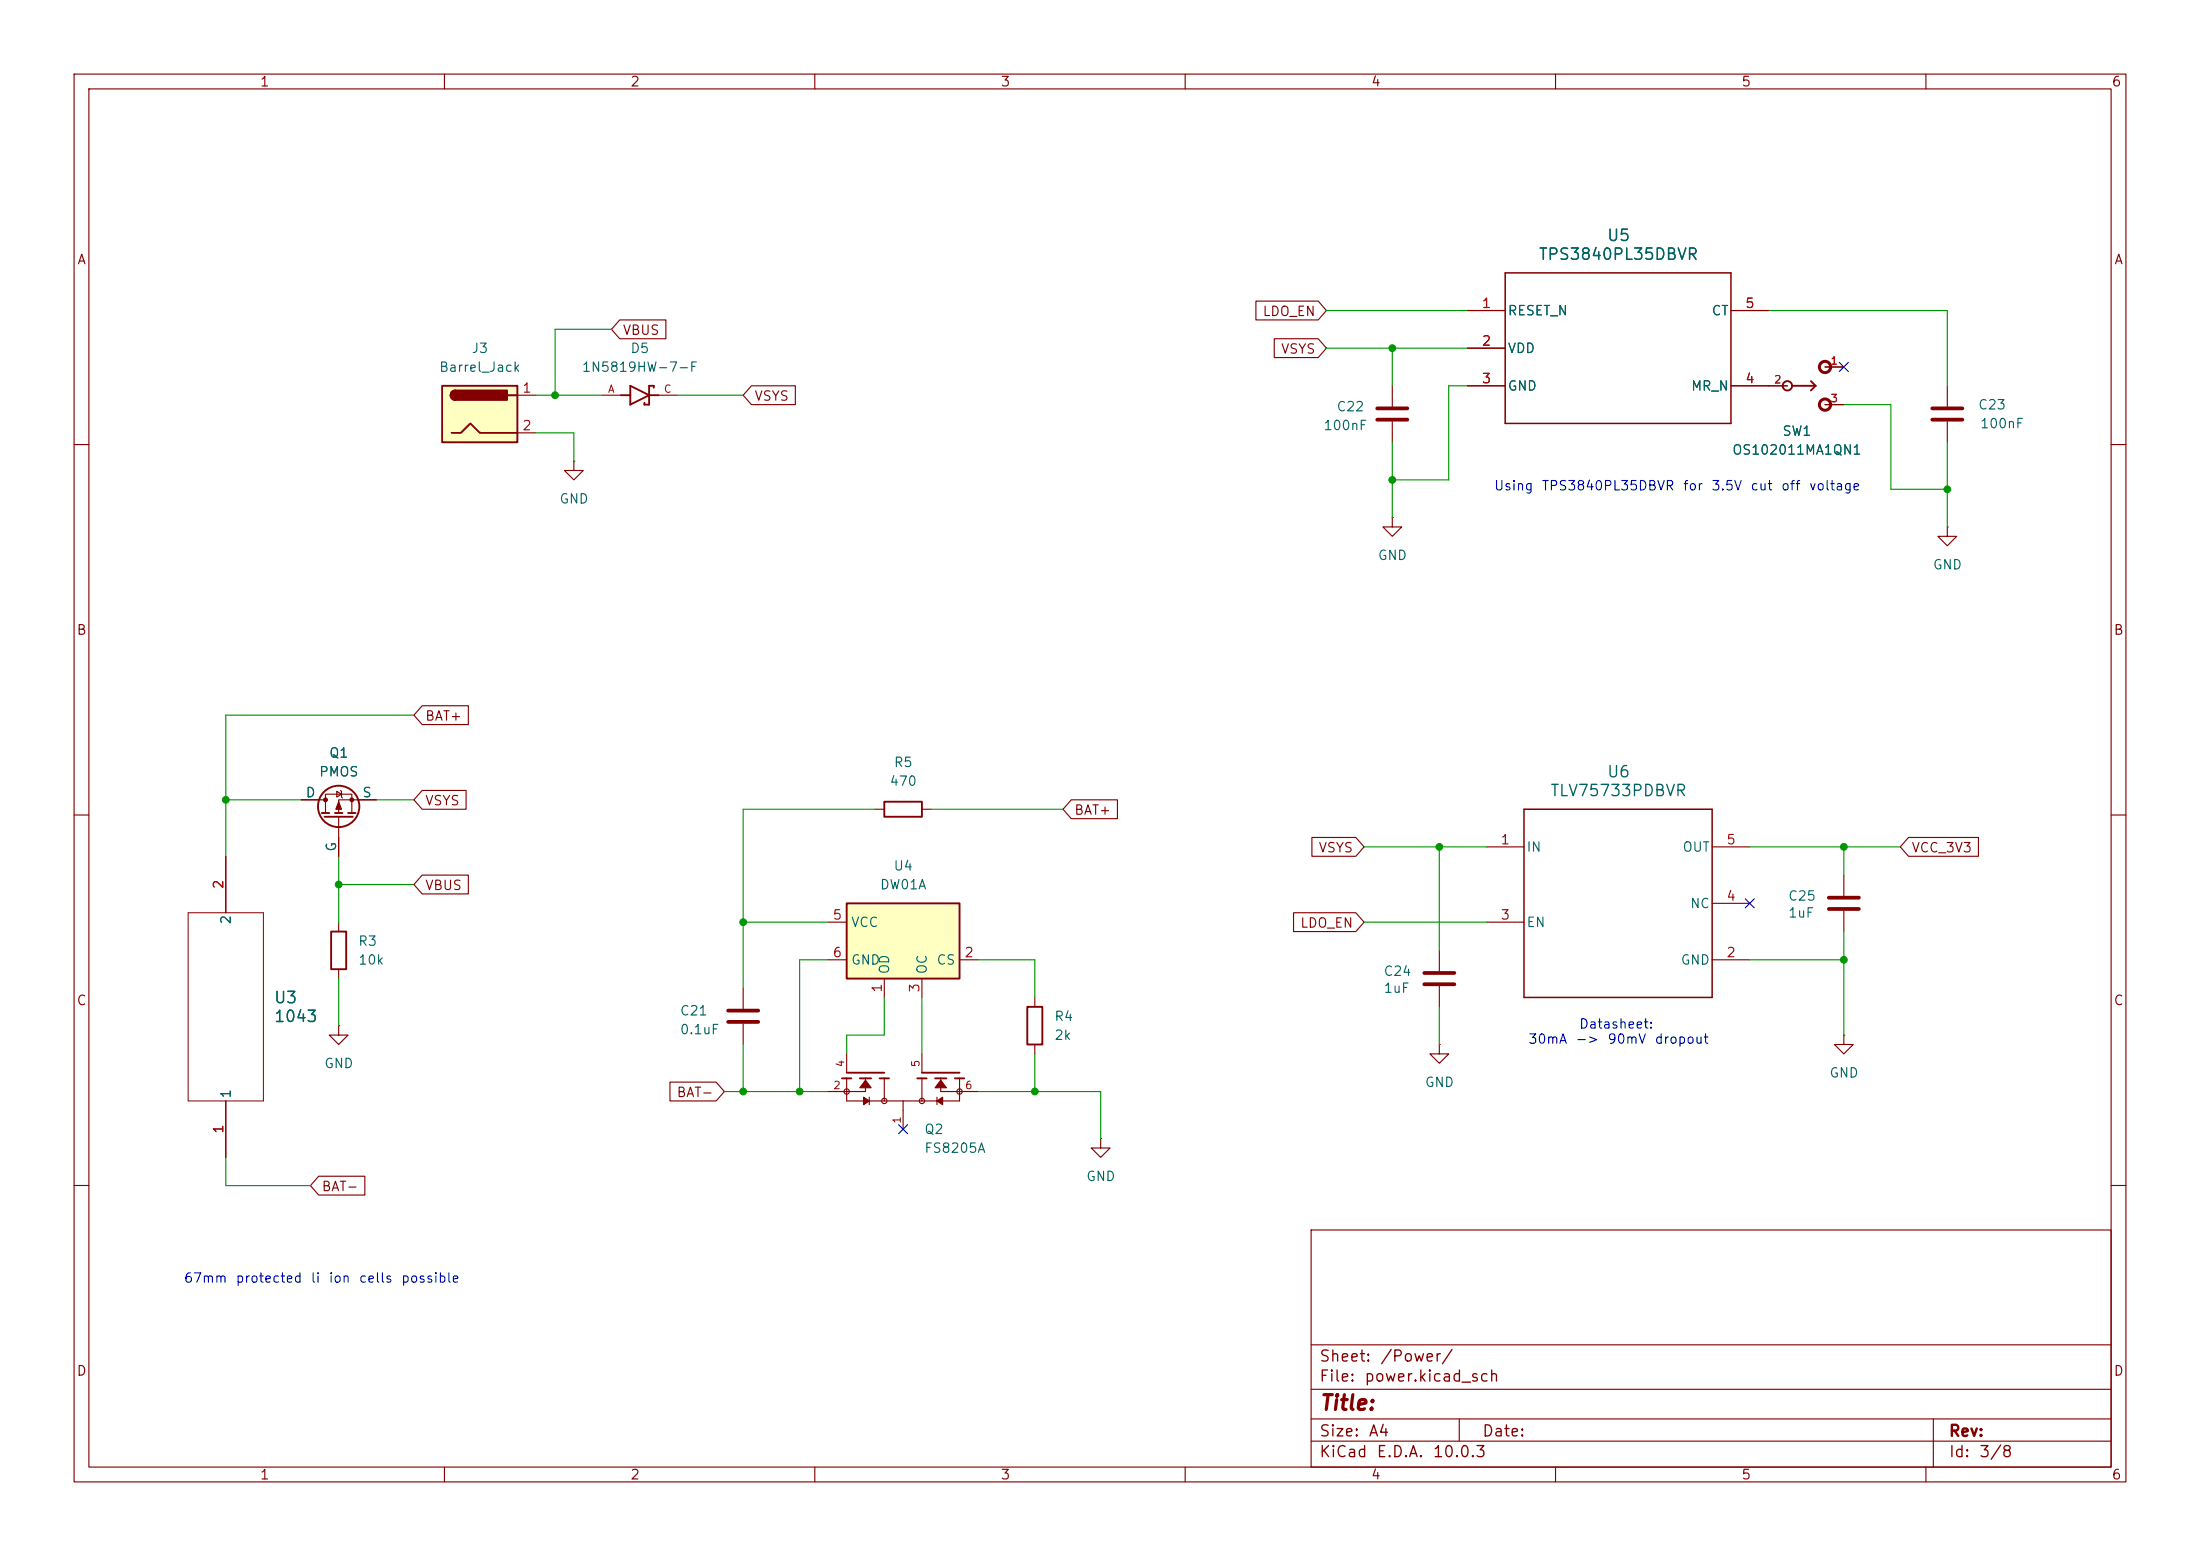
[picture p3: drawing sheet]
<svg xmlns="http://www.w3.org/2000/svg" width="297mm" height="210mm" viewBox="0 0 297 210" stroke-linecap="round" stroke-linejoin="round" font-family="sans-serif">
<g fill="none" stroke="#840000" stroke-width=".15">
<path d="M10 10h277v190h-277zM12 12h273v186h-273zM60 10v2M110 10v2M160 10v2M210 10v2M260 10v2M81.3 53.3h2.5M88.9 53.3h2.5M188 52.1v2.8M188 56.9v2.8M198.1 52.1h5.1"/>
<path d="M198.1 41.9h5.1M198.1 47h5.1M233.7 52.1h7.6M233.7 41.9h5.1M246.4 49.5h2.5M246.4 54.6h2.5M262.9 52.1v2.8M262.9 56.9v2.8M10 60h2M188 69.9v1.2h1.2l-1.2 1.3-1.3-1.3h1.3M188 69.9h.1M262.9 71.1v1.3h1.3l-1.3 1.3-1.3-1.3h1.3"/>
<path d="M262.9 71.1h.1M285 60h2M10 110h2M118.1 109.2h1.3M124.5 109.2h1.2M200.7 114.3h5M231.1 114.3h5.1M248.9 118.1v2.8M285 110h2M100.3 133.4v2.7M100.3 138.2v2.8M194.3 128.3v2.8"/>
<path d="M194.3 133.1v2.8M200.7 124.5h5M231.1 129.5h5.1M231.1 121.9h5.1M248.9 122.9v2.8M114.3 145.5v3.1h15.2v-3.1M114.3 142.2v2.6M116.8 145.5v1.8h-5M117.3 148.1v1M119.4 145.5v3.1M121.9 148.6v3.8M124.5 142.2v2.6"/>
<path d="M124.5 145.5v3.1M126.5 148.1v1M127 145.5v1.8h5.1M10 160h2M177 166h108v32h-108zM285 160h2M60 198v2M110 198v2M160 198v2M177 194.5h108M177 191.5h108M177 187.5h108"/>
<path d="M177 181.5h108M197 191.5v3M210 198v2M260 198v2M261 191.5v6.5"/>
<circle cx="114.3" cy="147.3" r=".36"/>
<circle cx="119.4" cy="148.6" r=".36"/>
<circle cx="124.5" cy="148.6" r=".36"/>
<circle cx="129.5" cy="147.3" r=".36"/>
</g>
<path d="M185.9 55.1h4.1M185.9 56.6h4.1M260.9 55.1h4M260.9 56.6h4M98.3 136.4h4.1M98.3 137.9h4.1M192.3 131.3h4M192.3 132.8h4M246.9 121.2h4.1M246.9 122.7h4.1" fill="none" stroke="#840000" stroke-width=".51"/>
<path d="M203.2 36.8h30.5v20.4h-30.5zM205.7 109.2h25.4v25.4h-25.4z" fill="none" stroke="#840000" stroke-width=".2"/>
<g fill="none" stroke="#840000" stroke-width=".41">
<circle cx="246.4" cy="54.6" r=".76"/>
<circle cx="246.4" cy="49.5" r=".76"/>
</g>
<g fill="none" stroke="#840000" stroke-width=".25">
<path d="M83.8 53.3h1.3M85.1 52.1l2.5 1.2-2.5 1.3zM87.6 53.3h1.3M88.3 52.3v-.2h-.7v2.5h-.6v-.2M241.9 52.1h3.2M244.5 51.4l.6 .7M245.1 52.1l-.6 .6M119.4 108.2h5.1v2h-5.1zM113.7 145.5h1.2M114.3 144.8h5.1M116.1 145.5h1.5M118.7 145.5h1.3"/>
<path d="M123.8 145.5h1.3M124.5 144.8h5M126.2 145.5h1.6M128.9 145.5h1.3"/>
<circle cx="241.3" cy="52.1" r=".63"/>
</g>
<g fill="#840000" stroke="#840000" stroke-width=".15">
<path d="M127 145.8l.8 1h-1.6z"/>
<path d="M116.8 145.8l.8 1h-1.5z"/>
<path d="M126.5 148.6l.8-.5v1z"/>
<path d="M116.6 148.1l.7 .5-.7 .5z"/>
</g>
<path d="M114.3 121.9h15.2v10.2h-15.2z" fill="#ffffc2"/>
<g fill="none" stroke="#840000" stroke-width=".25">
<path d="M43.4 109.7h1M43.8 110.2h3.8M45.2 109.7h1M47 109.7h1M114.3 121.9h15.2v10.2h-15.2zM138.7 135.9h2v5.1h-2z"/>
<circle cx="45.7" cy="108.8" r="2.79"/>
</g>
<g fill="none" stroke="#840000" stroke-width=".15">
<path d="M40.6 108h3.3M43.9 109.7v-2.5h3.6v2.5M45.5 106.8l.6 .4-.6 .4zM45.7 110.2v5.4M46 106.7l.1 .1v.8l.1 .1M50.8 108h-5.1v1.7M111.8 129.5h2.5M111.8 124.5h2.5M119.4 132.1v2.5M124.5 132.1v2.5M129.5 129.5h2.6M139.7 134.6v1.3"/>
<path d="M248.9 139.7v1.3h1.3l-1.3 1.2-1.3-1.2h1.3M248.9 139.7h.1M139.7 141v1.2M148.6 153.7v1.2h1.3l-1.3 1.3-1.3-1.3h1.3M148.6 153.7h.1M194.3 141v1.2h1.3l-1.3 1.3-1.3-1.3h1.3M194.3 141h.1"/>
</g>
<g fill="#840000" stroke="#840000" stroke-width=".15">
<path d="M45.7 108.2l.4 1h-.8z"/>
<circle cx="43.9" cy="107.9" r=".25"/>
<circle cx="47.5" cy="107.9" r=".25"/>
</g>
<path d="M59.7 52.1h10.1v7.6h-10.1z" fill="#ffffc2"/>
<path d="M59.7 52.1h10.1v7.6h-10.1zM61 58.4h1.2l1.3-1.2 1.3 1.2h5M61.5 52.7a.64 .64 0 0 0-.7 .6 .64 .64 0 0 0 .7 .7M68.6 53.3h1.2M44.7 125.7h2v5.1h-2z" fill="none" stroke="#840000" stroke-width=".25"/>
<g fill="#840000" stroke="#840000" stroke-width=".25">
<path d="M61 52.9l.5-.2v1.3a.63 .63 0 0 1-.6-.4 .63 .63 0 0 1 .1-.7z"/>
<path d="M61.5 52.7h7v1.3h-7z"/>
</g>
<g fill="none" stroke="#840000" stroke-width=".15">
<path d="M69.8 53.3h2.6M69.8 58.4h2.6M83.7 43.2h6.2v2.5h-6.2l-1.2-1.2zM101.4 52.1h6v2.5h-6l-1.1-1.3zM169.5 40.6h8.5l1.1 1.3-1.1 1.3h-8.5zM172 45.7h6l1.1 1.3-1.1 1.3h-6zM198.1 41.9h5.1M198.1 47h5.1M198.1 52.1h5.1M233.7 41.9h5.1M233.7 52.1h7.6M246.4 49.5h2.5"/>
<path d="M246.4 54.6h2.5M77.5 62.2v1.3h1.2l-1.2 1.3-1.3-1.3h1.3M77.5 62.2h.1M57 95.2h6.2v2.6h-6.2l-1.1-1.3zM30.5 115.6v7.6M40.6 108h2.6M45.7 113v2.6M48.3 108h2.5M57 118.1h6.2v2.6h-6.2l-1.1-1.3zM57 106.7h5.9v2.5h-5.9l-1.1-1.2zM144.6 107.9h6.3v2.6h-6.3l-1.1-1.3zM177.1 113h5.9l1.1 1.3-1.1 1.3h-5.9z"/>
<path d="M257.7 113h9.4v2.6h-9.4l-1.2-1.3zM45.7 138.4v1.3h1.3l-1.3 1.3-1.3-1.3h1.3M45.7 138.4h.1M45.7 124.5v1.2M45.7 130.8v1.3M174.6 123.2h8.4l1.1 1.3-1.1 1.2h-8.4zM30.5 148.6v7.6M43 158.7h6.3v2.6h-6.3l-1.1-1.3zM90.4 146h6.3l1.1 1.3-1.1 1.3h-6.3z"/>
</g>
<path d="M25.4 123.2h10.2v25.4h-10.2z" fill="none" stroke="#840000" stroke-width=".14"/>
<g fill="none" stroke="#009600" stroke-width=".15">
<path d="M72.4 53.3h8.9M72.4 58.4h5.1v3.8M82.5 44.5h-7.6v8.8M91.4 53.3h8.9M179.1 41.9h19M179.1 47h19M188 47v5.1M188 59.7v10.2M198.1 52.1h-2.5v12.7h-7.6M238.8 41.9h24.1v10.2M248.9 54.6h6.4v11.4h7.6M262.9 59.7v11.4"/>
<path d="M55.9 96.5h-25.4v19.1M30.5 108h10.1M45.7 119.4h10.2M45.7 115.6v8.9M50.8 108h5.1M118.1 109.2h-17.8v24.2M125.7 109.2h17.8M184.1 114.3h16.6M194.3 114.3v14M236.2 114.3h20.3M248.9 114.3v3.8M45.7 132.1v6.3"/>
<path d="M100.3 124.5h11.5M111.8 129.5h-3.9v17.8M119.4 134.6v5.1h-5.1v2.5M124.5 134.6v7.6M132.1 129.5h7.6v5.1M184.1 124.5h16.6M194.3 135.9v5.1M236.2 129.5h12.7M248.9 125.7v14M30.5 156.2v3.8h11.4M97.8 147.3h14M100.3 141v6.3"/>
<path d="M132.1 147.3h16.5v6.4M139.7 142.2v5.1"/>
</g>
<path d="M248.3 48.9l1.2 1.2M249.5 48.9l-1.2 1.2M235.6 121.3l1.2 1.2M236.8 121.3l-1.2 1.2M121.3 151.8l1.2 1.2M122.5 151.8l-1.2 1.2" fill="none" stroke="#000084" stroke-width=".15"/>
<g fill="#009600" stroke="#009600" stroke-width=".14">
<circle cx="107.9" cy="147.3" r=".46"/>
<circle cx="100.3" cy="147.3" r=".46"/>
<circle cx="139.7" cy="147.3" r=".46"/>
<circle cx="45.7" cy="119.4" r=".46"/>
<circle cx="248.9" cy="129.5" r=".46"/>
<circle cx="248.9" cy="114.3" r=".46"/>
<circle cx="194.3" cy="114.3" r=".46"/>
<circle cx="100.3" cy="124.5" r=".46"/>
<circle cx="74.9" cy="53.3" r=".46"/>
<circle cx="30.5" cy="108" r=".46"/>
<circle cx="262.9" cy="66" r=".46"/>
<circle cx="188" cy="47" r=".46"/>
<circle cx="188" cy="64.8" r=".46"/>
</g>
<text font-size="2" fill="#840000" x="178" y="190.8">Title:</text>
<g font-size="1.5" fill="#006464">
<text x="207.6" y="35.5">TPS3840PL35DBVR</text>
<text x="216.8" y="32.9">U5</text>
<text x="209.2" y="107.8">TLV75733PDBVR</text>
<text x="216.8" y="105.3">U6</text>
<text x="36.9" y="135.8">U3</text>
<text x="36.9" y="138.3">1043</text>
</g>
<g font-size="1.5" fill="#840000">
<text x="178" y="184.2">Sheet:</text>
<text x="186.2" y="184.2">/Power/</text>
<text x="178" y="186.9">File:</text>
<text x="184.1" y="186.9">power.kicad_sch</text>
<text x="178" y="197.1">KiCad</text>
<text x="178" y="194.3">Size:</text>
<text x="184.7" y="194.3">A4</text>
<text x="185.7" y="197.1">E.D.A.</text>
<text x="193.3" y="197.1">10.0.3</text>
<text x="200" y="194.3">Date:</text>
<text x="263" y="194.3">Rev:</text>
<text x="263" y="197.1">Id:</text>
<text x="267.1" y="197.1">3/8</text>
</g>
<g font-size="1.3" fill="#840000">
<text x="35" y="12">1</text>
<text x="85" y="12">2</text>
<text x="135" y="12">3</text>
<text x="185" y="12">4</text>
<text x="235" y="12">5</text>
<text x="285" y="12">6</text>
<text x="10.3" y="36">A</text>
<text x="285.3" y="36">A</text>
<text x="84" y="45.5">VBUS</text>
<text x="170.4" y="43">LDO_EN</text>
<text x="172.8" y="48.1">VSYS</text>
<text x="101.8" y="54.4">VSYS</text>
<text x="10.3" y="86">B</text>
<text x="285.3" y="86">B</text>
<text x="57.3" y="97.6">BAT+</text>
<text x="57.3" y="109">VSYS</text>
<text x="144.9" y="110.3">BAT+</text>
<text x="177.9" y="115.4">VSYS</text>
<text x="258" y="115.4">VCC_3V3</text>
<text x="57.3" y="120.4">VBUS</text>
<text x="175.4" y="125.5">LDO_EN</text>
<text x="10.3" y="136">C</text>
<text x="285.3" y="136">C</text>
<text x="91.3" y="148.4">BAT-</text>
<text x="43.3" y="161.1">BAT-</text>
<text x="10.3" y="186">D</text>
<text x="285.3" y="186">D</text>
<text x="35" y="200">1</text>
<text x="85" y="200">2</text>
<text x="135" y="200">3</text>
<text x="185" y="200">4</text>
<text x="235" y="200">5</text>
<text x="285" y="200">6</text>
</g>
<g font-size="1.3" fill="#a90000">
<text x="200" y="41.9">1</text>
<text x="235.5" y="41.9">5</text>
<text x="200" y="47">2</text>
<text x="70.4" y="53.3">1</text>
<text x="200" y="52">3</text>
<text x="235.5" y="52">4</text>
<text x="70.4" y="58.4">2</text>
<text x="202.5" y="114.3">1</text>
<text x="233" y="114.3">5</text>
<text x="30.5" y="120.1" transform="rotate(-90 30.5 120.1)">2</text>
<text x="112.3" y="124.4">5</text>
<text x="202.5" y="124.4">3</text>
<text x="233" y="121.9">4</text>
<text x="112.3" y="129.5">6</text>
<text x="130.1" y="129.5">2</text>
<text x="233" y="129.5">2</text>
<text x="119.4" y="134.1" transform="rotate(-90 119.4 134.1)">1</text>
<text x="124.4" y="134.1" transform="rotate(-90 124.4 134.1)">3</text>
<text x="30.5" y="153.1" transform="rotate(-90 30.5 153.1)">1</text>
</g>
<g font-size="1.3" fill="#006464">
<text x="63.6" y="48">J3</text>
<text x="85" y="48">D5</text>
<text x="203.5" y="42.9">RESET_N</text>
<text x="203.5" y="48">VDD</text>
<text x="231" y="42.9">CT</text>
<text x="59.2" y="50.5">Barrel_Jack</text>
<text x="78.5" y="50.5">1N5819HW-7-F</text>
<text x="203.5" y="53">GND</text>
<text x="228.2" y="53">MR_N</text>
<text x="178.6" y="58.4">100nF</text>
<text x="180.3" y="55.8">C22</text>
<text x="240.5" y="59.1">SW1</text>
<text x="267" y="55.6">C23</text>
<text x="267.2" y="58.1">100nF</text>
<text x="233.8" y="61.7">OS102011MA1QN1</text>
<text x="75.4" y="68.3">GND</text>
<text x="185.9" y="75.9">GND</text>
<text x="260.9" y="77.2">GND</text>
<text x="41.2" y="107.9">D</text>
<text x="43" y="105.1">PMOS</text>
<text x="44.3" y="102.6">Q1</text>
<text x="48.8" y="107.9">S</text>
<text x="120" y="106.4">470</text>
<text x="120.6" y="103.8">R5</text>
<text x="45.7" y="115" transform="rotate(-90 45.7 115)">G</text>
<text x="120.5" y="117.8">U4</text>
<text x="206" y="115.3">IN</text>
<text x="227.1" y="115.3">OUT</text>
<text x="31.5" y="124.9" transform="rotate(-90 31.5 124.9)">2</text>
<text x="114.8" y="125.4">VCC</text>
<text x="118.7" y="120.4">DW01A</text>
<text x="206" y="125.4">EN</text>
<text x="228.1" y="122.9">NC</text>
<text x="241.3" y="124.2">1uF</text>
<text x="241.3" y="121.9">C25</text>
<text x="48.3" y="128">R3</text>
<text x="48.3" y="130.5">10k</text>
<text x="114.8" y="130.5">GND</text>
<text x="120.4" y="131.6" transform="rotate(-90 120.4 131.6)">OD</text>
<text x="125.4" y="131.6" transform="rotate(-90 125.4 131.6)">OC</text>
<text x="126.3" y="130.5">CS</text>
<text x="226.8" y="130.5">GND</text>
<text x="91.7" y="137.4">C21</text>
<text x="186.7" y="134.3">1uF</text>
<text x="186.7" y="132">C24</text>
<text x="91.7" y="139.9">0.1uF</text>
<text x="142.2" y="138.1">R4</text>
<text x="142.2" y="140.7">2k</text>
<text x="31.5" y="148.3" transform="rotate(-90 31.5 148.3)">1</text>
<text x="43.7" y="144.5">GND</text>
<text x="192.3" y="147">GND</text>
<text x="246.9" y="145.8">GND</text>
<text x="124.7" y="155.9">FS8205A</text>
<text x="124.7" y="153.4">Q2</text>
<text x="146.6" y="159.7">GND</text>
</g>
<g font-size="1.3" fill="#0000c2">
<text x="201.6" y="66.5">Using</text>
<text x="208" y="66.5">TPS3840PL35DBVR</text>
<text x="227.1" y="66.5">for</text>
<text x="230.9" y="66.5">3.5V</text>
<text x="236.2" y="66.5">cut</text>
<text x="240.4" y="66.5">off</text>
<text x="244.1" y="66.5">voltage</text>
<text x="206.2" y="141.2">30mA</text>
<text x="212.6" y="141.2">-&gt;</text>
<text x="213.1" y="139.1">Datasheet:</text>
<text x="216.9" y="141.2">90mV</text>
<text x="223.3" y="141.2">dropout</text>
<text x="24.7" y="173.4">67mm</text>
<text x="31.7" y="173.4">protected</text>
<text x="41.8" y="173.4">li</text>
<text x="44.3" y="173.4">ion</text>
<text x="48.4" y="173.4">cells</text>
<text x="54.1" y="173.4">possible</text>
</g>
<g font-size="1" fill="#a90000">
<text x="82" y="53.3">A</text>
<text x="89.5" y="53.3">C</text>
<text x="239.4" y="52">2</text>
<text x="247" y="49.5">1</text>
<text x="247" y="54.5">3</text>
<text x="112.4" y="147.2">2</text>
<text x="114.2" y="144.1" transform="rotate(-90 114.2 144.1)">4</text>
<text x="124.4" y="144.1" transform="rotate(-90 124.4 144.1)">5</text>
<text x="130.2" y="147.2">6</text>
<text x="121.8" y="151.7" transform="rotate(-90 121.8 151.7)">1</text>
</g>
</svg>
